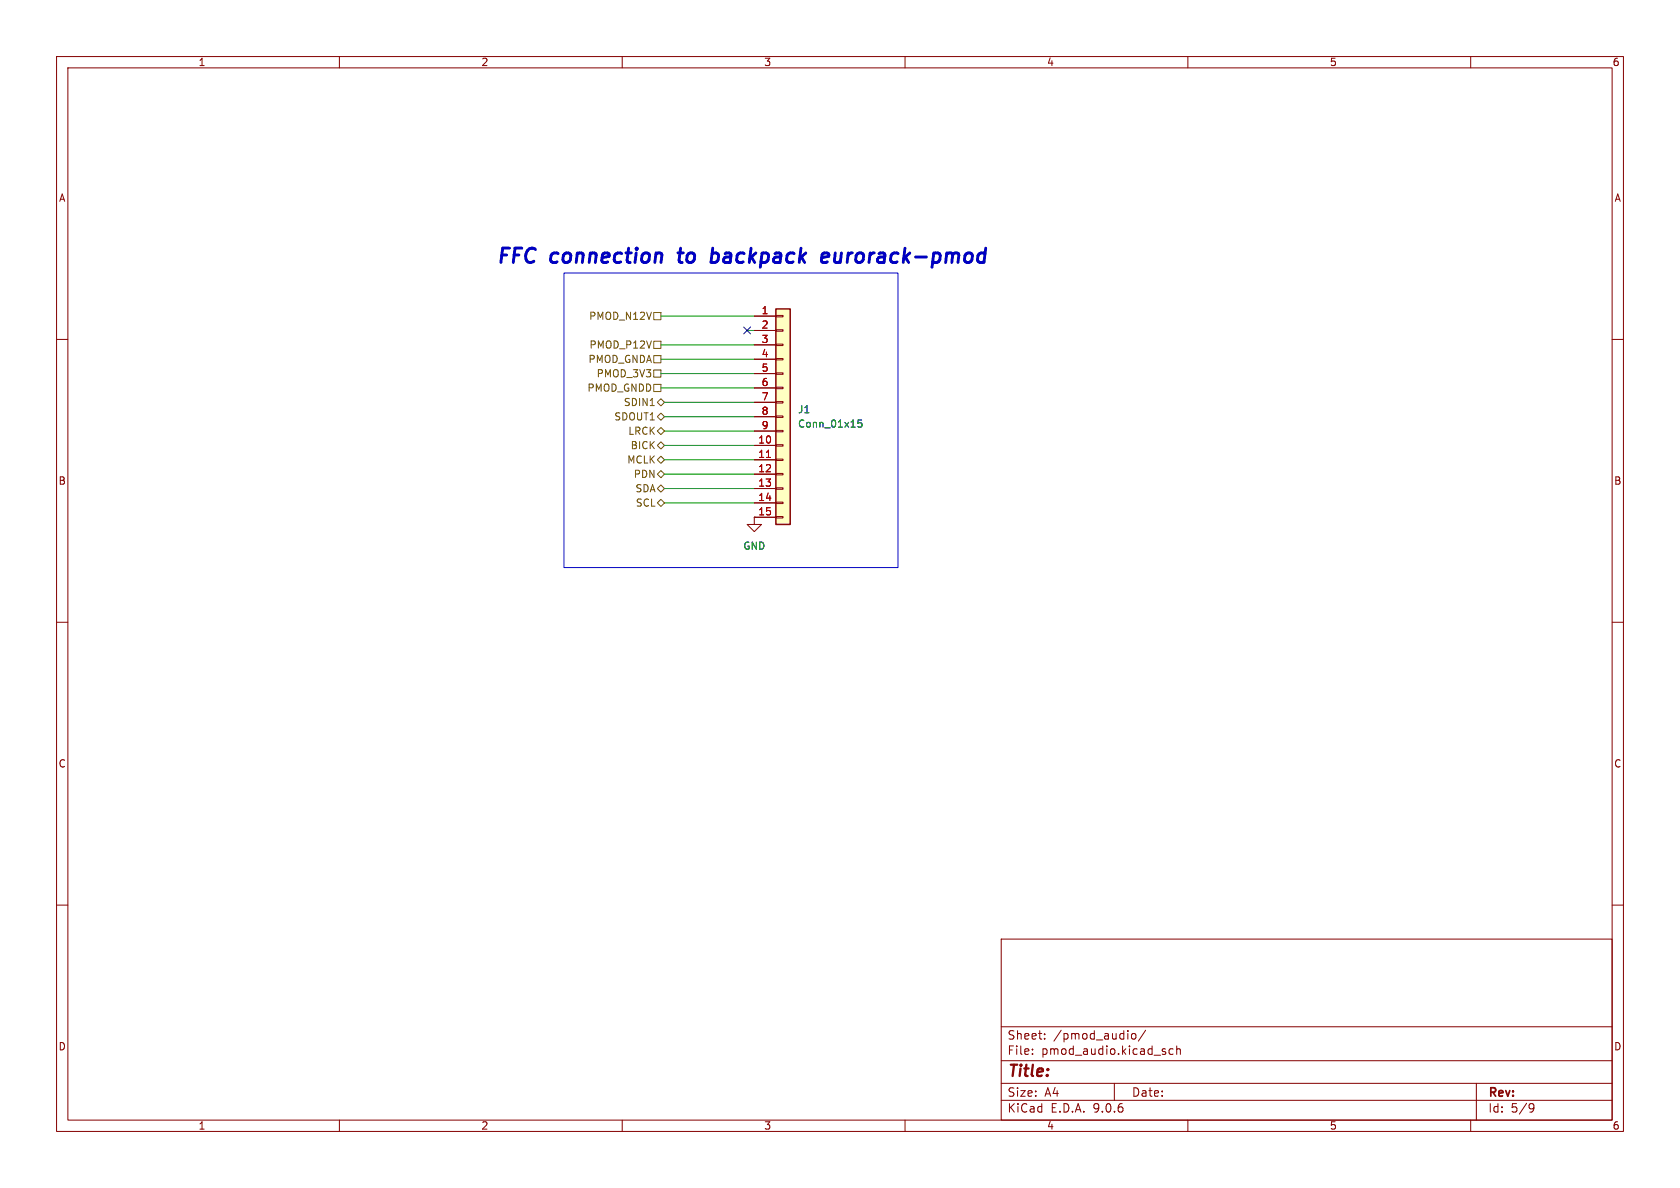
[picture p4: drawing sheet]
(kicad_sch
 (version 20250114)
 (generator "eeschema")
 (generator_version "9.0")
 (paper "A4")
 (lib_symbols
  (symbol "Connector_Generic:Conn_01x15"
   (pin_names
    (offset 1.016) (hide yes)) (exclude_from_sim no) (in_bom yes) (on_board yes)
   (property "Reference" "J" (at 0 20.32 0) (effects (font (size 1.27 1.27))))
   (property "Value" "Conn_01x15" (at 0 -20.32 0) (effects (font (size 1.27 1.27))))
   (property "Footprint" "" (at 0 0 0) (effects (font (size 1.27 1.27)) (hide yes)))
   (property "Datasheet" "~" (at 0 0 0) (effects (font (size 1.27 1.27)) (hide yes)))
   (property "Description" "Generic connector, single row, 01x15, script generated (kicad-library-utils/schlib/autogen/connector/)" (at 0 0 0) (effects (font (size 1.27 1.27)) (hide yes)))
   (symbol "Conn_01x15_1_1"
    (rectangle (start -1.27 19.05) (end 1.27 -19.05) (stroke (width 0.254) (type default)) (fill (type background)))
    (rectangle (start -1.27 17.907) (end 0 17.653) (stroke (width 0.1524) (type default)) (fill (type none)))
    (rectangle (start -1.27 15.367) (end 0 15.113) (stroke (width 0.1524) (type default)) (fill (type none)))
    (rectangle (start -1.27 12.827) (end 0 12.573) (stroke (width 0.1524) (type default)) (fill (type none)))
    (rectangle (start -1.27 10.287) (end 0 10.033) (stroke (width 0.1524) (type default)) (fill (type none)))
    (rectangle (start -1.27 7.747) (end 0 7.493) (stroke (width 0.1524) (type default)) (fill (type none)))
    (rectangle (start -1.27 5.207) (end 0 4.953) (stroke (width 0.1524) (type default)) (fill (type none)))
    (rectangle (start -1.27 2.667) (end 0 2.413) (stroke (width 0.1524) (type default)) (fill (type none)))
    (rectangle (start -1.27 0.127) (end 0 -0.127) (stroke (width 0.1524) (type default)) (fill (type none)))
    (rectangle (start -1.27 -2.413) (end 0 -2.667) (stroke (width 0.1524) (type default)) (fill (type none)))
    (rectangle (start -1.27 -4.953) (end 0 -5.207) (stroke (width 0.1524) (type default)) (fill (type none)))
    (rectangle (start -1.27 -7.493) (end 0 -7.747) (stroke (width 0.1524) (type default)) (fill (type none)))
    (rectangle (start -1.27 -10.033) (end 0 -10.287) (stroke (width 0.1524) (type default)) (fill (type none)))
    (rectangle (start -1.27 -12.573) (end 0 -12.827) (stroke (width 0.1524) (type default)) (fill (type none)))
    (rectangle (start -1.27 -15.113) (end 0 -15.367) (stroke (width 0.1524) (type default)) (fill (type none)))
    (rectangle (start -1.27 -17.653) (end 0 -17.907) (stroke (width 0.1524) (type default)) (fill (type none)))
    (pin passive line (at -5.08 17.78 0) (length 3.81) (name "Pin_1" (effects (font (size 1.27 1.27)))) (number "1" (effects (font (size 1.27 1.27)))))
    (pin passive line (at -5.08 15.24 0) (length 3.81) (name "Pin_2" (effects (font (size 1.27 1.27)))) (number "2" (effects (font (size 1.27 1.27)))))
    (pin passive line (at -5.08 12.7 0) (length 3.81) (name "Pin_3" (effects (font (size 1.27 1.27)))) (number "3" (effects (font (size 1.27 1.27)))))
    (pin passive line (at -5.08 10.16 0) (length 3.81) (name "Pin_4" (effects (font (size 1.27 1.27)))) (number "4" (effects (font (size 1.27 1.27)))))
    (pin passive line (at -5.08 7.62 0) (length 3.81) (name "Pin_5" (effects (font (size 1.27 1.27)))) (number "5" (effects (font (size 1.27 1.27)))))
    (pin passive line (at -5.08 5.08 0) (length 3.81) (name "Pin_6" (effects (font (size 1.27 1.27)))) (number "6" (effects (font (size 1.27 1.27)))))
    (pin passive line (at -5.08 2.54 0) (length 3.81) (name "Pin_7" (effects (font (size 1.27 1.27)))) (number "7" (effects (font (size 1.27 1.27)))))
    (pin passive line (at -5.08 0 0) (length 3.81) (name "Pin_8" (effects (font (size 1.27 1.27)))) (number "8" (effects (font (size 1.27 1.27)))))
    (pin passive line (at -5.08 -2.54 0) (length 3.81) (name "Pin_9" (effects (font (size 1.27 1.27)))) (number "9" (effects (font (size 1.27 1.27)))))
    (pin passive line (at -5.08 -5.08 0) (length 3.81) (name "Pin_10" (effects (font (size 1.27 1.27)))) (number "10" (effects (font (size 1.27 1.27)))))
    (pin passive line (at -5.08 -7.62 0) (length 3.81) (name "Pin_11" (effects (font (size 1.27 1.27)))) (number "11" (effects (font (size 1.27 1.27)))))
    (pin passive line (at -5.08 -10.16 0) (length 3.81) (name "Pin_12" (effects (font (size 1.27 1.27)))) (number "12" (effects (font (size 1.27 1.27)))))
    (pin passive line (at -5.08 -12.7 0) (length 3.81) (name "Pin_13" (effects (font (size 1.27 1.27)))) (number "13" (effects (font (size 1.27 1.27)))))
    (pin passive line (at -5.08 -15.24 0) (length 3.81) (name "Pin_14" (effects (font (size 1.27 1.27)))) (number "14" (effects (font (size 1.27 1.27)))))
    (pin passive line (at -5.08 -17.78 0) (length 3.81) (name "Pin_15" (effects (font (size 1.27 1.27)))) (number "15" (effects (font (size 1.27 1.27))))))
   (embedded_fonts no))
  (symbol "power:GND"
   (power)
   (pin_numbers (hide yes))
   (pin_names
    (offset 0) (hide yes)) (exclude_from_sim no) (in_bom yes) (on_board yes)
   (property "Reference" "#PWR" (at 0 -6.35 0) (effects (font (size 1.27 1.27)) (hide yes)))
   (property "Value" "GND" (at 0 -3.81 0) (effects (font (size 1.27 1.27))))
   (property "Footprint" "" (at 0 0 0) (effects (font (size 1.27 1.27)) (hide yes)))
   (property "Datasheet" "" (at 0 0 0) (effects (font (size 1.27 1.27)) (hide yes)))
   (property "Description" "Power symbol creates a global label with name \"GND\" , ground" (at 0 0 0) (effects (font (size 1.27 1.27)) (hide yes)))
   (symbol "GND_0_1"
    (polyline (pts (xy 0 0) (xy 0 -1.27) (xy 1.27 -1.27) (xy 0 -2.54) (xy -1.27 -1.27) (xy 0 -1.27)) (stroke (width 0) (type default)) (fill (type none))))
   (symbol "GND_1_1"
    (pin power_in line (at 0 0 270) (length 0) (name "~" (effects (font (size 1.27 1.27)))) (number "1" (effects (font (size 1.27 1.27))))))
   (embedded_fonts no)))
 (rectangle
  (start 99.695 48.26)
  (end 158.75 100.33)
  (stroke (width 0) (type default))
  (fill (type none)))
 (text "FFC connection to backpack eurorack-pmod"
  (exclude_from_sim no)
  (at 87.63 46.99 0)
  (effects (font (size 2.54 2.54) (thickness 0.508)
    (bold yes)
    (italic yes)) (justify left bottom)))
 (no_connect
  (at 132.08 58.42))
 (wire
  (pts (xy 133.35 81.28) (xy 117.475 81.28))
  (stroke (width 0) (type default)))
 (wire
  (pts (xy 116.84 55.88) (xy 133.35 55.88))
  (stroke (width 0) (type default)))
 (wire
  (pts (xy 133.35 71.12) (xy 117.475 71.12))
  (stroke (width 0) (type default)))
 (wire
  (pts (xy 133.35 88.9) (xy 117.475 88.9))
  (stroke (width 0) (type default)))
 (wire
  (pts (xy 133.35 78.74) (xy 117.475 78.74))
  (stroke (width 0) (type default)))
 (wire
  (pts (xy 133.35 86.36) (xy 117.475 86.36))
  (stroke (width 0) (type default)))
 (wire
  (pts (xy 133.35 83.82) (xy 117.475 83.82))
  (stroke (width 0) (type default)))
 (wire
  (pts (xy 116.84 68.58) (xy 133.35 68.58))
  (stroke (width 0) (type default)))
 (wire
  (pts (xy 116.84 63.5) (xy 133.35 63.5))
  (stroke (width 0) (type default)))
 (wire
  (pts (xy 116.84 66.04) (xy 133.35 66.04))
  (stroke (width 0) (type default)))
 (wire
  (pts (xy 116.84 60.96) (xy 133.35 60.96))
  (stroke (width 0) (type default)))
 (wire
  (pts (xy 132.08 58.42) (xy 133.35 58.42))
  (stroke (width 0) (type default)))
 (wire
  (pts (xy 133.35 76.2) (xy 117.475 76.2))
  (stroke (width 0) (type default)))
 (wire
  (pts (xy 133.35 73.66) (xy 117.475 73.66))
  (stroke (width 0) (type default)))
 (hierarchical_label "PMOD_GNDA"
  (shape passive)
  (at 116.84 63.5 180)
  (effects (font (size 1.27 1.27)) (justify right)))
 (hierarchical_label "SDIN1"
  (shape bidirectional)
  (at 117.475 71.12 180)
  (effects (font (size 1.27 1.27)) (justify right)))
 (hierarchical_label "PMOD_GNDD"
  (shape passive)
  (at 116.84 68.58 180)
  (effects (font (size 1.27 1.27)) (justify right)))
 (hierarchical_label "PMOD_N12V"
  (shape passive)
  (at 116.84 55.88 180)
  (effects (font (size 1.27 1.27)) (justify right)))
 (hierarchical_label "BICK"
  (shape bidirectional)
  (at 117.475 78.74 180)
  (effects (font (size 1.27 1.27)) (justify right)))
 (hierarchical_label "SDOUT1"
  (shape bidirectional)
  (at 117.475 73.66 180)
  (effects (font (size 1.27 1.27)) (justify right)))
 (hierarchical_label "SDA"
  (shape bidirectional)
  (at 117.475 86.36 180)
  (effects (font (size 1.27 1.27)) (justify right)))
 (hierarchical_label "LRCK"
  (shape bidirectional)
  (at 117.475 76.2 180)
  (effects (font (size 1.27 1.27)) (justify right)))
 (hierarchical_label "PMOD_3V3"
  (shape passive)
  (at 116.84 66.04 180)
  (effects (font (size 1.27 1.27)) (justify right)))
 (hierarchical_label "PDN"
  (shape bidirectional)
  (at 117.475 83.82 180)
  (effects (font (size 1.27 1.27)) (justify right)))
 (hierarchical_label "SCL"
  (shape bidirectional)
  (at 117.475 88.9 180)
  (effects (font (size 1.27 1.27)) (justify right)))
 (hierarchical_label "MCLK"
  (shape bidirectional)
  (at 117.475 81.28 180)
  (effects (font (size 1.27 1.27)) (justify right)))
 (hierarchical_label "PMOD_P12V"
  (shape passive)
  (at 116.84 60.96 180)
  (effects (font (size 1.27 1.27)) (justify right)))
 (symbol
  (lib_id "power:GND")
  (at 133.35 91.44 0)
  (unit 1)
  (exclude_from_sim no)
  (in_bom yes)
  (on_board yes)
  (dnp no)
  (fields_autoplaced yes)
  (property "Reference" "#PWR067" (at 133.35 97.79 0) (effects (font (size 1.27 1.27)) (hide yes)))
  (property "Value" "GND" (at 133.35 96.52 0) (effects (font (size 1.27 1.27))))
  (property "Footprint" "" (at 133.35 91.44 0) (effects (font (size 1.27 1.27)) (hide yes)))
  (property "Datasheet" "" (at 133.35 91.44 0) (effects (font (size 1.27 1.27)) (hide yes)))
  (property "Description" "Power symbol creates a global label with name \"GND\" , ground" (at 133.35 91.44 0) (effects (font (size 1.27 1.27)) (hide yes)))
  (pin "1"))
 (symbol
  (lib_id "Connector_Generic:Conn_01x15")
  (at 138.43 73.66 0)
  (unit 1)
  (exclude_from_sim no)
  (in_bom yes)
  (on_board yes)
  (dnp no)
  (property "Reference" "J1" (at 140.97 72.3899 0) (effects (font (size 1.27 1.27)) (justify left)))
  (property "Value" "Conn_01x15" (at 140.97 74.9299 0) (effects (font (size 1.27 1.27)) (justify left)))
  (property "Footprint" "ffc-ctxj:FFC_0.5-14P_CTXJ-H2.0_1" (at 138.43 73.66 0) (effects (font (size 1.27 1.27)) (hide yes)))
  (property "Datasheet" "~" (at 138.43 73.66 0) (effects (font (size 1.27 1.27)) (hide yes)))
  (property "Description" "Generic connector, single row, 01x15, script generated (kicad-library-utils/schlib/autogen/connector/)" (at 138.43 73.66 0) (effects (font (size 1.27 1.27)) (hide yes)))
  (property "lcsc#" "C5373472" (at 138.43 73.66 0) (effects (font (size 1.27 1.27)) (hide yes)))
  (property "Tol" "" (at 138.43 73.66 0) (effects (font (size 1.27 1.27)) (hide yes)))
  (property "LCSC" "C5373472" (at 140.97 72.3899 0) (effects (font (size 1.27 1.27)) (hide yes)))
  (pin "5")
  (pin "8")
  (pin "14")
  (pin "9")
  (pin "6")
  (pin "7")
  (pin "3")
  (pin "2")
  (pin "12")
  (pin "4")
  (pin "11")
  (pin "10")
  (pin "15")
  (pin "1")
  (pin "13")))
